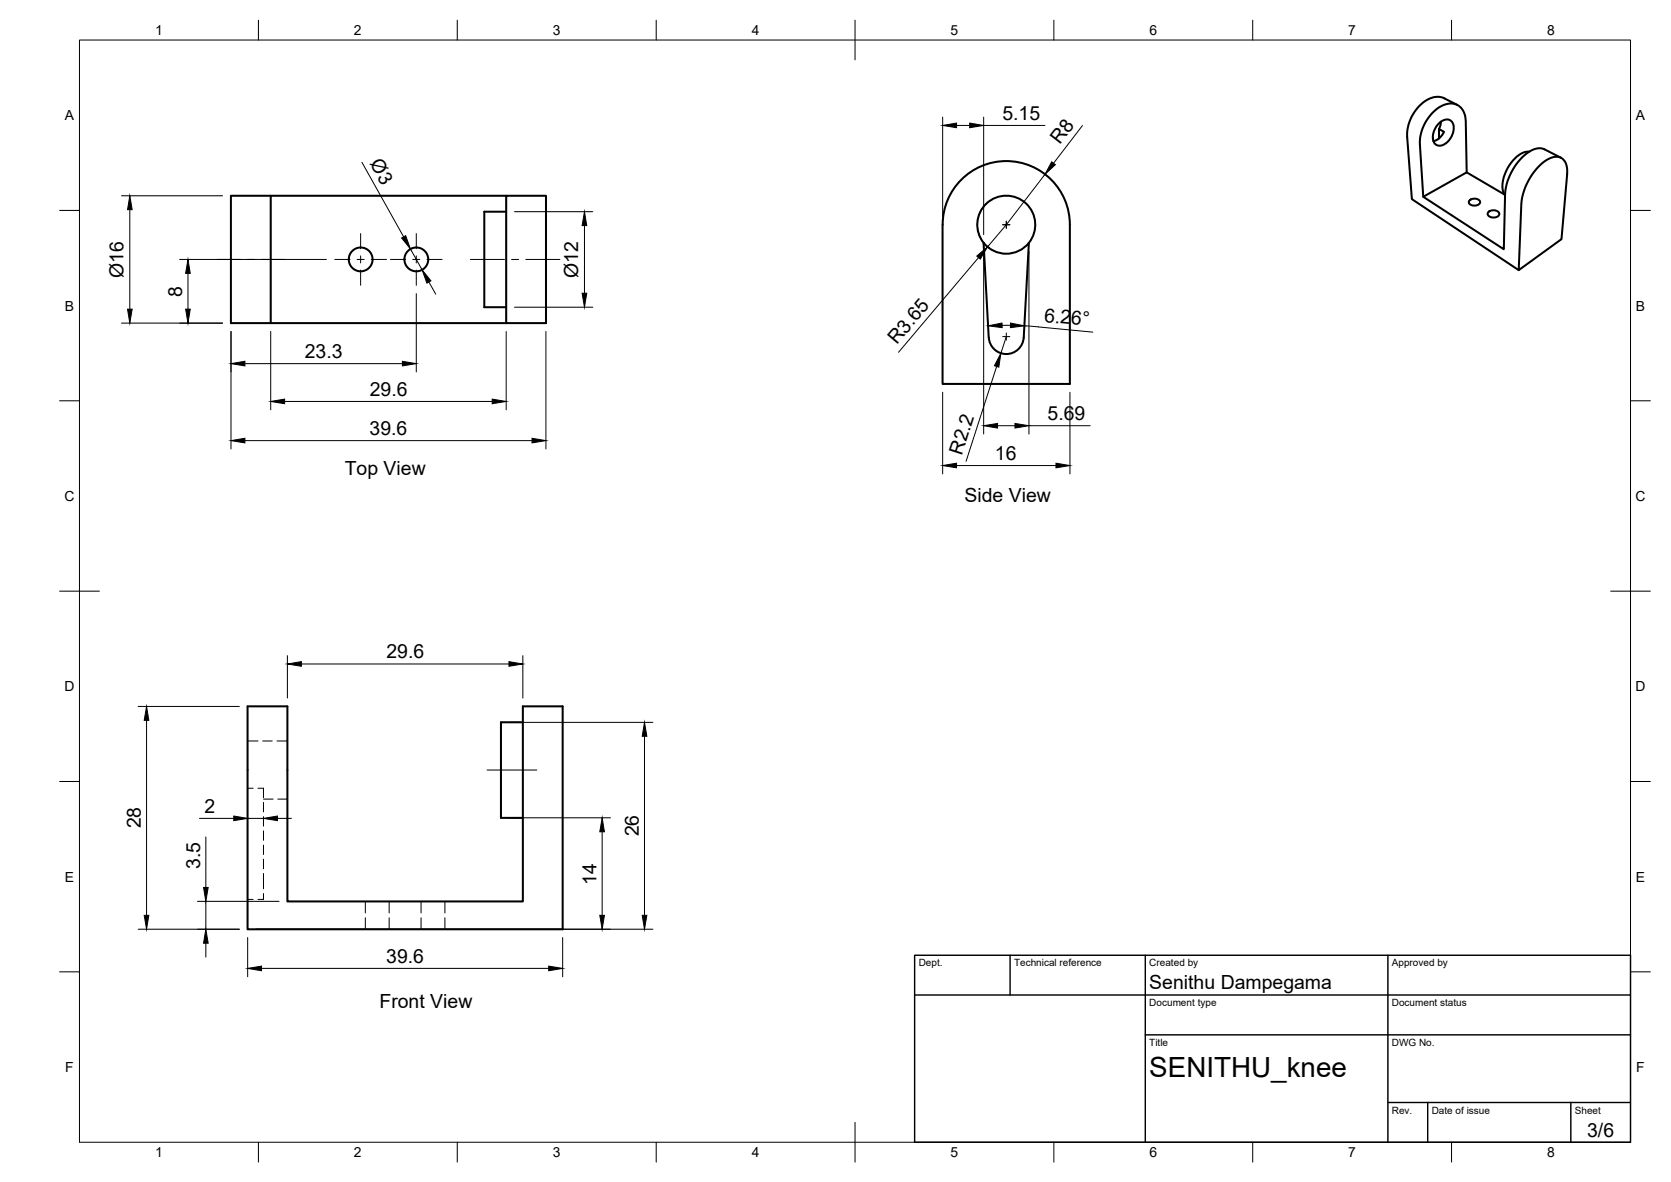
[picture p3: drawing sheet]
<svg xmlns="http://www.w3.org/2000/svg" width="420mm" height="297mm" viewBox="0 0 420 297" stroke-linecap="round" stroke-linejoin="round" font-family="sans-serif">
<!-- layer: Visible -->
<g fill="none" stroke="#000" stroke-width=".51">
<path d="M361.8 31a2.14 2.14 0 0 1 3.3-.3 4.3 4.3 0 0 1-3.4 5.9 2.2 2.2 0 0 1-1.3-3.2l.6-1.3zM361.8 34.8v-2.4l1.3 .7a4.2 4.2 0 0 1-2.7 2.4M362.3 30.6l-.5 1.8M366.4 26.4l-3.2-1.7a5.2 5.2 0 0 0-5.9 1.5 10.7 10.7 0 0 0-3.5 8.2l1.2 15.6 26.9 17.9M384.5 38.1a6.6 6.6 0 0 0-5.3 3.9 7.5 7.5 0 0 0-1 6.7l.2 .4M392.5 39.7l-4.2-2.2a4.5 4.5 0 0 0-4.6 1.2 14.7 14.7 0 0 0-5.3 10.2l-.3 13.7-20.2-13.1-.9-13.2a10.6 10.6 0 0 1 6.7-10.1 3.7 3.7 0 0 1 4.8 3.8l.3 13.3M68.1 49.2h-10v32h69.2M127.3 53.2h-5.5v24h5.5M127.3 49.2h10v32h-10zM127.3 49.2h-59.2v32M237 56.5a16 16 0 0 1 16-16 16 16 0 0 1 16 16v40h-32v-40M369.4 50.5a1.7 1.7 0 0 1 2.8 .3 1.59 1.59 0 0 1-1.5 .9 1.59 1.59 0 0 1-1.4-.9z"/>
<path d="M374.3 53.2a1.78 1.78 0 0 1 2.7 .5 1.64 1.64 0 0 1-1.5 1 1.64 1.64 0 0 1-1.4-1zM378.3 48.9l-9.5-5.6-10.9 6.2M386.9 41.9a6 6 0 0 1 5.3-2.4 3.5 3.5 0 0 1 1.9 3.8l-1.5 16.8-10.7 7.8 .6-16.6a15.7 15.7 0 0 1 4.4-9.4zM247.3 61.1l1.3 23.7a4.4 4.4 0 0 0 4.4 4.2 4.4 4.4 0 0 0 4.4-4.2l1.3-23.7M62.3 177.5h10v49h59.2v-49h10v56h-79.2zM131.5 181.5h-5.5v24h5.5"/>
<circle cx="253" cy="56.5" r="7.3"/>
<circle cx="90.7" cy="65.2" r="3"/>
<circle cx="104.7" cy="65.2" r="3"/>
</g>
<!-- layer: Hidden -->
<g fill="none" stroke="#000" stroke-width=".25">
<path d="M62.3 198.1h1.3M62.3 186.2h2.6M64.9 198.1h1.4v2.4M66.1 186.2h2.4M69.6 186.2h2.7M66.3 219.5v3.9M66.3 201.6v2.4M66.3 205.2v2.4M66.3 208.8v2.4M66.3 212.4v2.3M66.3 215.9v2.4M66.3 200.8h2.4"/>
<path d="M69.8 200.8h2.5M62.3 226h1.3M66.3 224.5v1.5h-1.4M91.9 226.5v2.9M91.9 230.6v2.9M97.9 226.5v2.9M97.9 230.6v2.9M105.9 226.5v2.9M105.9 230.6v2.9M111.9 226.5v2.9M111.9 230.6v2.9"/>
</g>
<!-- layer: BORDER -->
<g fill="none" stroke="#000" stroke-width=".25">
<path d="M20 10.1h390v276.9h-390zM65 5.1v5M115 5.1v5M165 5.1v5M215 5.1v10M265 5.1v5M315 5.1v5M365 5.1v5M15 52.9h5M410 52.9h5M15 100.7h5M410 100.7h5"/>
<path d="M15 148.6h10M405 148.6h10M15 196.4h5M410 196.4h5M15 244.2h5M410 244.2h5M65 287v5M115 287v5M165 287v5M215 282.1v9.9M265 287v5M315 287v5"/>
<path d="M365 287v5"/>
</g>
<!-- layer: TITLEBLOCK -->
<path d="M230 240.1h180v46.9h-180zM230 250h180M254 240.1v9.9M288 240.1v46.9M349 240.1v46.9M288 260.1h122M349 277.1h61M359 277.1v9.9M395 277.1v9.9" fill="none" stroke="#000" stroke-width=".36"/>
<!-- layer: Smart Centers -->
<g fill="none" stroke="#000" stroke-width=".25">
<path d="M90.7 58.7v3.8M104.7 58.7v3.8M252.1 56.5h1.8M253 55.6v1.8M54.6 65.2h5.8M62.2 65.2h1.8M65.7 65.2h5.9M84.2 65.2h3.8M89.8 65.2h1.8M90.7 64.3v1.8M90.7 67.9v3.8M93.3 65.2h3.9"/>
<path d="M98.2 65.2h3.8M103.8 65.2h1.8M104.7 64.3v1.8M104.7 67.9v3.8M107.4 65.2h3.8M118.3 65.2h8.6M128.6 65.2h1.8M132.2 65.2h8.6M252.1 84.6h1.8M253 83.7v1.8M122.5 193.5h12.5"/>
</g>
<!-- layer: FD_Dimensions -->
<g fill="none" stroke="#000" stroke-width=".25">
<path d="M237 29.4v25M240.5 31.5h3.3M247.3 29.4v29.6M247.3 31.5h15.4M272.2 31.5l-7.3 9.5M30.5 49.2h25.5M32.6 52.7v25M91 40.8l10.5 18.7M129.4 53.2h19.7M147 56.7v17M249.5 50.1a7.3 7.3 0 0 0-3.7 6.7 7.3 7.3 0 0 0 4.3 6.3M262.8 43.8l-9.8 12.7-4.7 5.5"/>
<path d="M45.2 65.2h36.9M47.3 68.7v9M103.2 62.6l2.9 5.2M104.7 73.8v19.7M107.8 70.9l1.8 3M129.4 77.2h19.7M246 64.7l-20.1 23.8M247.3 63.1v46M258.7 63.1v46M30.5 81.2h25.5M58.1 83.3v29.5M61.6 91.4h39.6"/>
<path d="M68.1 83.3v19.7M127.3 83.3v19.7M137.3 83.3v29.5M237 98.6v20.5M250.6 92.1l-7.7 23.8M252 81.8h2.1M253 84.6l-1.3 4.2M257.6 81.9l17.2 1.6M269 98.6v20.5M61.6 110.7h72.2M71.6 100.9h52.2M240.5 117h25"/>
<path d="M250.8 107h4.4M258.7 107h15.4M34.7 177.5h25.5M72.3 164.8v10.6M75.8 166.9h52.2M131.5 164.8v10.6M36.9 181v49M128.1 181.5h36.1M162.1 185v45M50.1 205.7h8.7M51.8 210.3v12.7M62.3 205.7h4"/>
<path d="M69.8 205.7h3.5M128.1 205.5h25.4M151.4 209v21M34.7 233.5h25.5M49.7 226.5h20.5M51.8 226.5v7M51.8 237v3.5M62.3 235.6v9.9M64.4 233.5h99.8M141.5 235.6v9.9M65.8 243.4h72.2"/>
</g>
<g fill="#000" stroke="#000" stroke-width=".25">
<path d="M237 31.5l3.5-.6v1.2zM243.8 30.9l3.5 .6-3.5 .6zM32.6 49.2l.6 3.5h-1.1zM101 59.8l1-.6 1.2 3.4zM147 53.2l.5 3.5h-1.1zM264.4 40.7l1 .7-2.6 2.4zM32.1 77.7h1.1l-.6 3.5zM46.7 77.7h1.1l-.5 3.5zM47.3 65.2l.5 3.5h-1.1zM106.1 67.8l2.3 2.8-1.1 .5zM146.4 73.7h1.1l-.5 3.5zM245.6 64.4l2.7-2.4-1.8 3.1z"/>
<path d="M58.1 91.4l3.5-.6v1.2zM101.2 90.8l3.5 .6-3.5 .6zM251.7 88.8l-.6 3.5-1.1-.4zM248.5 81.9l3.4-.7 .1 1.1zM254.1 81.2l3.5 .7-3.5 .4zM58.1 110.7l3.5-.6v1.2zM68.1 100.9l3.5-.6v1.2zM123.8 100.3l3.5 .6-3.5 .6zM133.8 110.1l3.5 .6-3.5 .6zM237 117l3.5-.6v1.2zM247.3 107l3.5-.6v1.2zM255.2 106.4l3.5 .6-3.5 .6z"/>
<path d="M265.5 116.4l3.5 .6-3.5 .6zM72.3 166.9l3.5-.6v1.1zM128 166.3l3.5 .6-3.5 .5zM36.9 177.5l.5 3.5h-1.1zM162.1 181.5l.5 3.5h-1.1zM58.8 205.1l3.5 .6-3.5 .5zM66.3 205.7l3.5-.6v1.1zM151.4 205.5l.6 3.5h-1.2zM36.3 230h1.1l-.5 3.5zM51.8 233.5l.5 3.5h-1.1zM51.2 223h1.1l-.5 3.5zM150.8 230h1.2l-.6 3.5z"/>
<path d="M161.5 230h1.1l-.5 3.5zM62.3 243.4l3.5-.6v1.2zM138 242.8l3.5 .6-3.5 .6z"/>
</g>
<text font-size="7" x="289" y="270.6">SENITHU_knee</text>
<g font-size="4.9">
<text x="252" y="30.1">5.15</text>
<text x="92.9" y="41.1" transform="rotate(61 92.9 41.1)">Ø3</text>
<text x="266.5" y="36.6" transform="rotate(-52 266.5 36.6)">R8</text>
<text x="31.1" y="69.8" transform="rotate(-90 31.1 69.8)">Ø16</text>
<text x="145.4" y="69.8" transform="rotate(-90 145.4 69.8)">Ø12</text>
<text x="45.8" y="74.6" transform="rotate(-90 45.8 74.6)">8</text>
<text x="262.4" y="80.8" transform="rotate(5 262.4 80.8)">6.26°</text>
<text x="76.6" y="89.9">23.3</text>
<text x="225.5" y="86.8" transform="rotate(-50 225.5 86.8)">R3.65</text>
<text x="93" y="99.4">29.6</text>
<text x="263.4" y="105.5">5.69</text>
<text x="92.9" y="109.3">39.6</text>
<text x="86.7" y="119.3">Top View</text>
<text x="241.9" y="114.5" transform="rotate(-72 241.9 114.5)">R2.2</text>
<text x="250.1" y="115.5">16</text>
<text x="242.5" y="126.3">Side View</text>
<text x="97.2" y="165.4">29.6</text>
<text x="35.4" y="208.2" transform="rotate(-90 35.4 208.2)">28</text>
<text x="51.4" y="204.3">2</text>
<text x="160.6" y="210.2" transform="rotate(-90 160.6 210.2)">26</text>
<text x="50.3" y="218.3" transform="rotate(-90 50.3 218.3)">3.5</text>
<text x="150" y="222.4" transform="rotate(-90 150 222.4)">14</text>
<text x="97.1" y="241.9">39.6</text>
<text x="289" y="248.5">Senithu Dampegama</text>
<text x="95.4" y="253.3">Front View</text>
<text x="399.1" y="285.7">3/6</text>
</g>
<g font-size="3.5">
<text x="39" y="8.8">1</text>
<text x="89" y="8.8">2</text>
<text x="139" y="8.8">3</text>
<text x="189" y="8.8">4</text>
<text x="239" y="8.8">5</text>
<text x="289" y="8.8">6</text>
<text x="339" y="8.8">7</text>
<text x="389" y="8.8">8</text>
<text x="16.3" y="30.2">A</text>
<text x="411.3" y="30.2">A</text>
<text x="16.3" y="78">B</text>
<text x="411.3" y="78">B</text>
<text x="16.2" y="125.9">C</text>
<text x="411.2" y="125.9">C</text>
<text x="16.2" y="173.7">D</text>
<text x="411.2" y="173.7">D</text>
<text x="16.3" y="221.6">E</text>
<text x="411.3" y="221.6">E</text>
<text x="16.4" y="269.4">F</text>
<text x="411.4" y="269.4">F</text>
<text x="39" y="290.8">1</text>
<text x="89" y="290.8">2</text>
<text x="139" y="290.8">3</text>
<text x="189" y="290.8">4</text>
<text x="239" y="290.8">5</text>
<text x="289" y="290.8">6</text>
<text x="339" y="290.8">7</text>
<text x="389" y="290.8">8</text>
</g>
<g font-size="2.5">
<text x="231" y="242.9">Dept.</text>
<text x="255" y="242.9">Technical reference</text>
<text x="289" y="242.9">Created by</text>
<text x="350" y="242.9">Approved by</text>
<text x="289" y="252.8">Document type</text>
<text x="350" y="252.8">Document status</text>
<text x="289" y="262.9">Title</text>
<text x="350" y="262.9">DWG No.</text>
<text x="350" y="279.9">Rev.</text>
<text x="360" y="279.9">Date of issue</text>
<text x="396" y="279.9">Sheet</text>
</g>
</svg>
